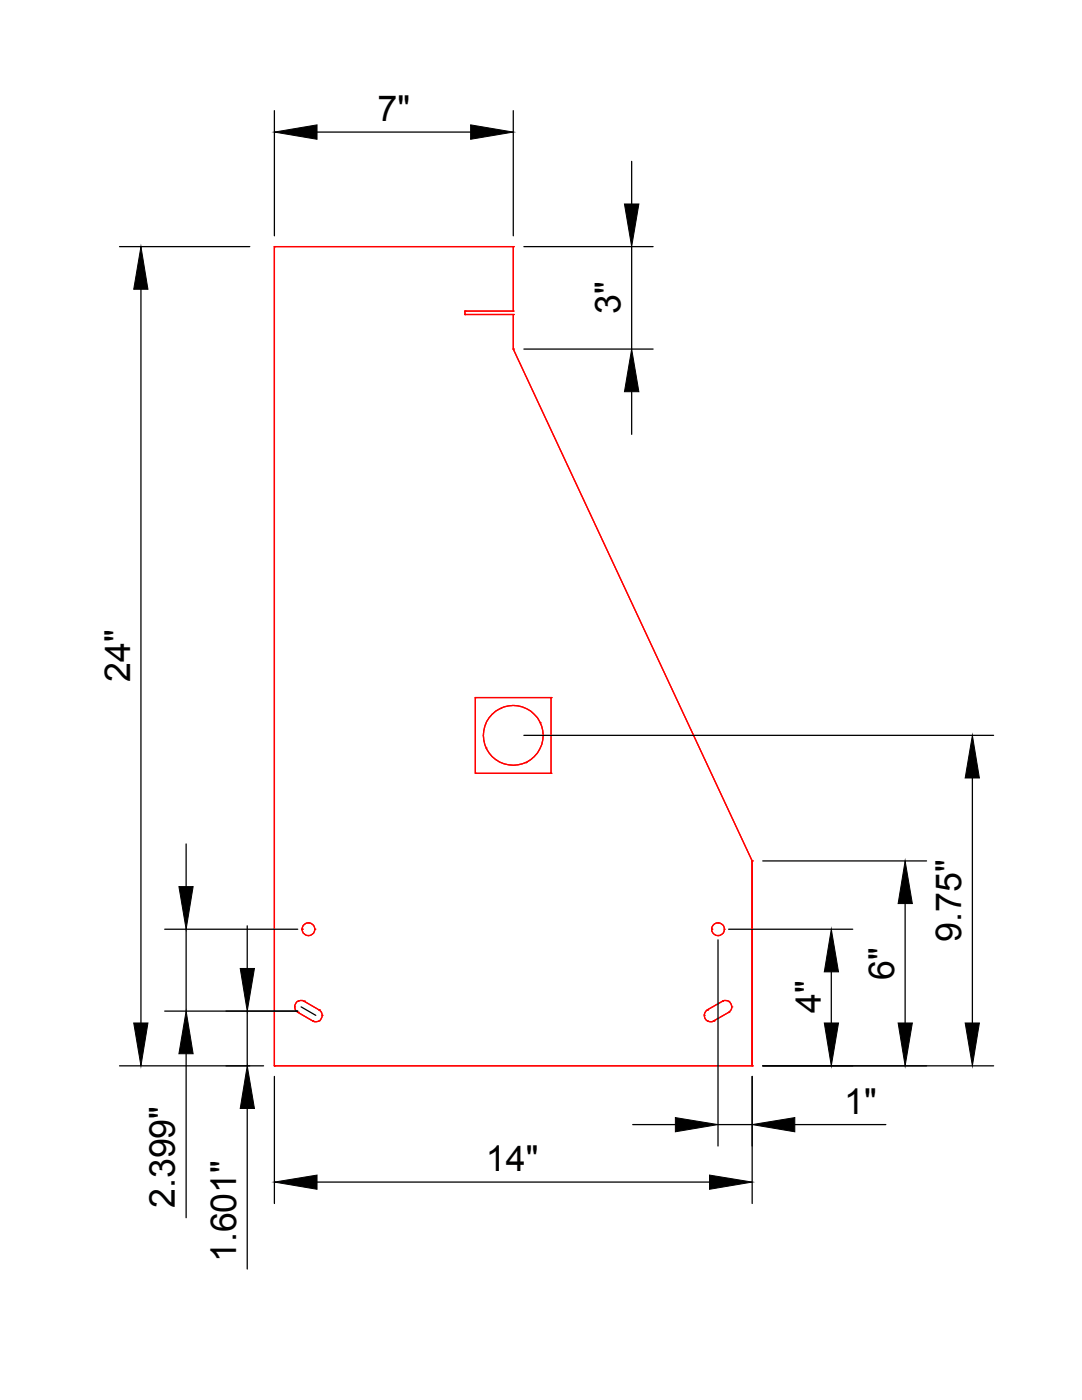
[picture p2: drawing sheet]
<svg xmlns="http://www.w3.org/2000/svg" width="216mm" height="279mm" viewBox="0 0 216 279" stroke-linecap="round" stroke-linejoin="round" font-family="sans-serif">
<!-- layer: 0 -->
<g fill="none" stroke="#f00" stroke-width=".25">
<path d="M54.8 49.2h47.6v12.9M54.8 49.2h.1M54.8 49.2h47.6M102.4 49.2v12.9M102.4 49.2h.1M92.8 62.8h.1M92.8 62.1h.1M92.8 62.1v.7h9.6M92.8 62.1h9.6M102.4 62.1h-9.6v.7h9.6v6.9M102.4 69.7l47.7 102.1v40.9v-40.9M102.4 62.8h.1"/>
<path d="M102.4 62.1h.1M102.4 69.7h.1M102.4 62.8v6.9M102.4 69.7l47.7 102.1M94.8 139.2h15.2v15.1h-15.2zM94.8 139.2h.1M110 139.2h.1M94.8 154.3h.1M97 149.3h.1M99.9 141.4h.1M104.9 152.2h.1M107.8 144.3h.1"/>
<path d="M110 154.3h.1M150.1 171.8h.1M59.2 200a1.38 1.38 0 0 1 1.5-.2l2.9 1.7a1.27 1.27 0 0 1 .5 1.8 1.27 1.27 0 0 1-1.7 .4l-2.9-1.7a1.32 1.32 0 0 1-.3-2zM59.5 199.8h.1M60.3 185.4h.1M60.7 199.8h.1M61.5 184.2h.1M61.5 186.7h.1M62.8 185.4h.1M142 185.4h.1M143.3 184.2h.1M143.3 186.7h.1"/>
<path d="M144.1 199.8h.1M144.5 185.4h.1M145.4 199.8h.1M54.8 212.7v-163.5v163.5M54.8 212.7h.1M54.8 212.7h95.3M58.8 200.9h.1M59.5 202h.1M62.4 203.7h.1M63.6 201.5h.1M63.6 203.7h.1M64.3 202.6h.1"/>
<path d="M140.5 202.6h.1M140.9 201.8l3.2-2a1.27 1.27 0 0 1 1.8 .5 1.27 1.27 0 0 1-.5 1.7l-3 1.7a1.26 1.26 0 0 1-1.6-.3 1.26 1.26 0 0 1 .1-1.6zM141.2 201.5h.1M141.2 203.7h.1M142.4 203.7h.1M145.4 202h.1M146 200.9h.1M150.1 212.7h.1"/>
<circle cx="102.4" cy="146.8" r="6"/>
<circle cx="61.5" cy="185.4" r="1.28"/>
<circle cx="61.6" cy="185.4" r="1.28"/>
<circle cx="143.3" cy="185.4" r="1.27"/>
</g>
<g fill="none" stroke="#000" stroke-width=".25">
<path d="M54.8 22.1v25M63.3 26.4h30.6M102.4 22.1v25M126 32.2v8.5M23.8 49.2h26M28.1 57.7v146.5M104.5 49.2h25.8M126 49.2v20.5M104.5 69.7h25.8M126 78.2v8.5M104.5 146.8h93.8M194 155.3v48.9"/>
<path d="M37.1 168.4v8.5M152.2 171.8h32.7M32.9 185.4h26.5M37.1 185.4v16.4M49.3 184.8v8.5M143.3 187.6v41.1M145.4 185.4h24.8M165.9 194v10.2M180.6 180.3v23.9M23.8 212.7h28.8M32.9 201.8h26.5M37.1 210.3v32.7"/>
<path d="M49.3 201.8v10.9M54.8 214.8v25.4M60.1 200.9l2.9 1.7M150.1 214.8v25.4M152.2 212.7h46.1M49.3 221.2v32.1M63.3 235.9h78.3M126.3 224.4h8.5M143.3 224.4h6.8M158.6 224.4h18.2"/>
</g>
<g fill="#000" stroke="#000" stroke-width=".2">
<path d="M54.8 26.4l8.5-1.5v2.9zM93.9 24.9l8.5 1.5-8.5 1.4zM28.1 49.2l1.4 8.5h-2.8zM124.6 40.7h2.9l-1.5 8.5zM126 69.7l1.5 8.5h-2.9zM194 146.8l1.4 8.5h-2.8zM35.7 176.9h2.8l-1.4 8.5zM47.9 193.3h2.9l-1.5 8.5zM165.9 185.4l1.4 8.6h-2.8zM180.6 171.8l1.4 8.5h-2.8zM26.7 204.2h2.8l-1.4 8.5zM37.1 201.8l1.4 8.5h-2.8z"/>
<path d="M164.5 204.2h2.8l-1.4 8.5zM179.2 204.2h2.8l-1.4 8.5zM192.6 204.2h2.8l-1.4 8.5zM49.3 212.7l1.5 8.5h-2.9zM54.8 235.9l8.5-1.4v2.8zM134.8 223l8.5 1.4-8.5 1.5zM141.6 234.5l8.5 1.4-8.5 1.4zM150.1 224.4l8.5-1.4v2.9z"/>
</g>
<g font-size="7.1">
<text x="75.3" y="24.2">7&quot;</text>
<text x="123.8" y="62.7" transform="rotate(-90 123.8 62.7)">3&quot;</text>
<text x="26" y="136.1" transform="rotate(-90 26 136.1)">24&quot;</text>
<text x="191.8" y="187.9" transform="rotate(-90 191.8 187.9)">9.75&quot;</text>
<text x="178.4" y="195.5" transform="rotate(-90 178.4 195.5)">6&quot;</text>
<text x="163.8" y="202.2" transform="rotate(-90 163.8 202.2)">4&quot;</text>
<text x="168.5" y="222.3">1&quot;</text>
<text x="97" y="233.8">14&quot;</text>
<text x="34.9" y="241.1" transform="rotate(-90 34.9 241.1)">2.399&quot;</text>
<text x="47.1" y="251.9" transform="rotate(-90 47.1 251.9)">1.601&quot;</text>
</g>
</svg>
